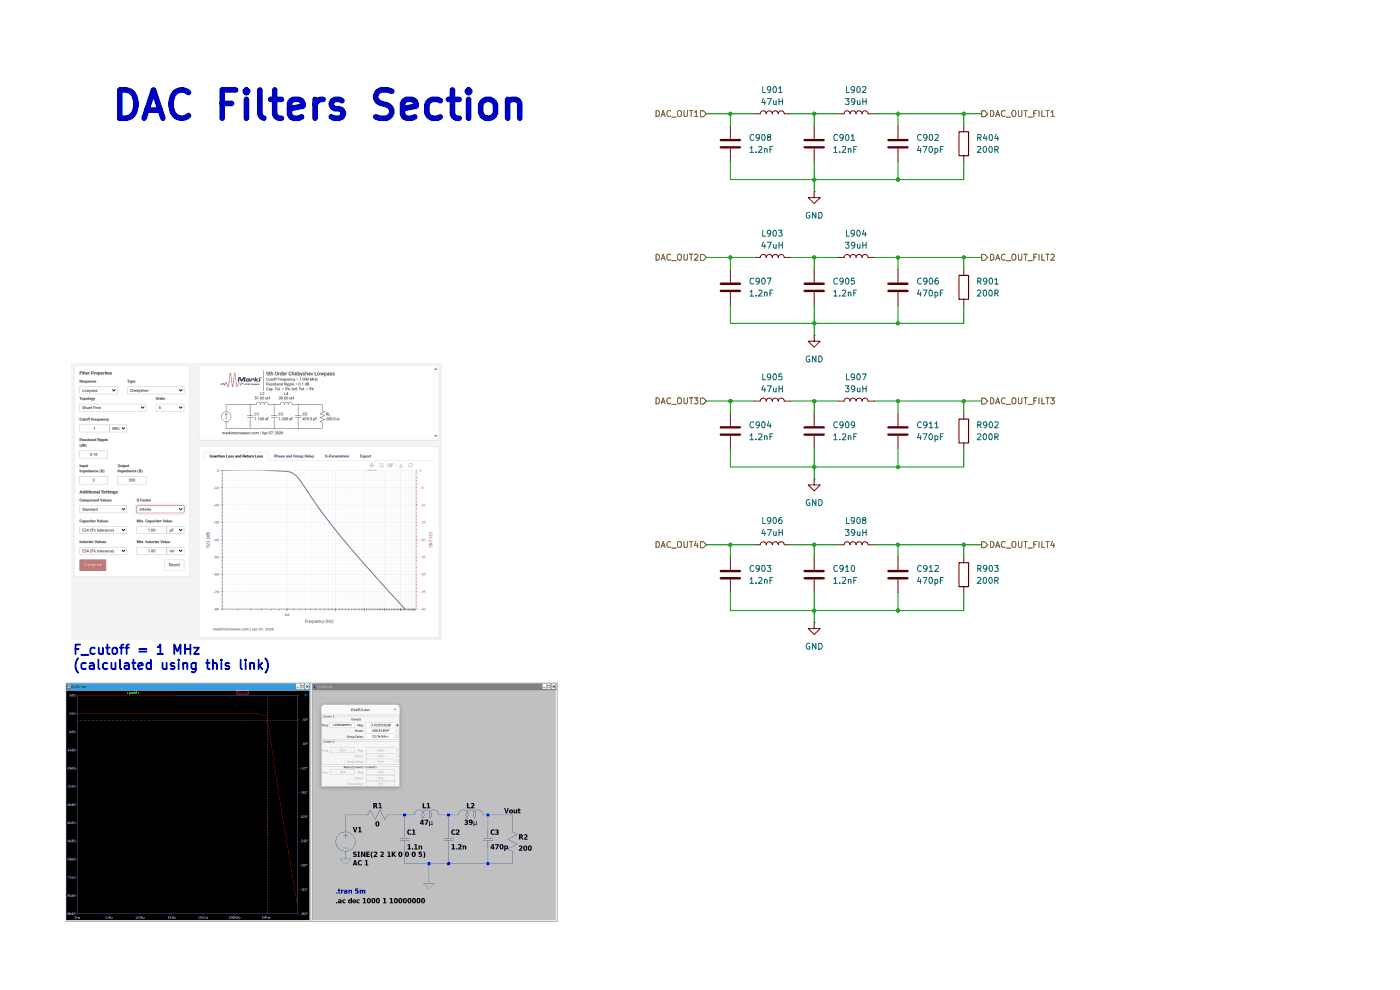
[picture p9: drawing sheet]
(kicad_sch
 (version 20250114)
 (generator "eeschema")
 (generator_version "9.0")
 (paper "A4")
 (title_block
  (company "Elnady Electronics"))
 (lib_symbols
  (symbol "Device:C"
   (pin_numbers (hide yes))
   (pin_names
    (offset 0.254)) (exclude_from_sim no) (in_bom yes) (on_board yes)
   (property "Reference" "C" (at 0.635 2.54 0) (effects (font (size 1.27 1.27)) (justify left)))
   (property "Value" "C" (at 0.635 -2.54 0) (effects (font (size 1.27 1.27)) (justify left)))
   (property "Footprint" "" (at 0.9652 -3.81 0) (effects (font (size 1.27 1.27)) (hide yes)))
   (property "Datasheet" "~" (at 0 0 0) (effects (font (size 1.27 1.27)) (hide yes)))
   (property "Description" "Unpolarized capacitor" (at 0 0 0) (effects (font (size 1.27 1.27)) (hide yes)))
   (symbol "C_0_1"
    (polyline (pts (xy -2.032 0.762) (xy 2.032 0.762)) (stroke (width 0.508) (type default)) (fill (type none)))
    (polyline (pts (xy -2.032 -0.762) (xy 2.032 -0.762)) (stroke (width 0.508) (type default)) (fill (type none))))
   (symbol "C_1_1"
    (pin passive line (at 0 3.81 270) (length 2.794) (name "~" (effects (font (size 1.27 1.27)))) (number "1" (effects (font (size 1.27 1.27)))))
    (pin passive line (at 0 -3.81 90) (length 2.794) (name "~" (effects (font (size 1.27 1.27)))) (number "2" (effects (font (size 1.27 1.27))))))
   (embedded_fonts no))
  (symbol "Device:L"
   (pin_numbers (hide yes))
   (pin_names
    (offset 1.016) (hide yes)) (exclude_from_sim no) (in_bom yes) (on_board yes)
   (property "Reference" "L" (at -1.27 0 90) (effects (font (size 1.27 1.27))))
   (property "Value" "L" (at 1.905 0 90) (effects (font (size 1.27 1.27))))
   (property "Footprint" "" (at 0 0 0) (effects (font (size 1.27 1.27)) (hide yes)))
   (property "Datasheet" "~" (at 0 0 0) (effects (font (size 1.27 1.27)) (hide yes)))
   (property "Description" "Inductor" (at 0 0 0) (effects (font (size 1.27 1.27)) (hide yes)))
   (symbol "L_0_1"
    (arc (start 0 2.54) (mid 0.6323 1.905) (end 0 1.27) (stroke (width 0) (type default)) (fill (type none)))
    (arc (start 0 1.27) (mid 0.6323 0.635) (end 0 0) (stroke (width 0) (type default)) (fill (type none)))
    (arc (start 0 0) (mid 0.6323 -0.635) (end 0 -1.27) (stroke (width 0) (type default)) (fill (type none)))
    (arc (start 0 -1.27) (mid 0.6323 -1.905) (end 0 -2.54) (stroke (width 0) (type default)) (fill (type none))))
   (symbol "L_1_1"
    (pin passive line (at 0 3.81 270) (length 1.27) (name "1" (effects (font (size 1.27 1.27)))) (number "1" (effects (font (size 1.27 1.27)))))
    (pin passive line (at 0 -3.81 90) (length 1.27) (name "2" (effects (font (size 1.27 1.27)))) (number "2" (effects (font (size 1.27 1.27))))))
   (embedded_fonts no))
  (symbol "Device:R"
   (pin_numbers (hide yes))
   (pin_names
    (offset 0)) (exclude_from_sim no) (in_bom yes) (on_board yes)
   (property "Reference" "R" (at 2.032 0 90) (effects (font (size 1.27 1.27))))
   (property "Value" "R" (at 0 0 90) (effects (font (size 1.27 1.27))))
   (property "Footprint" "" (at -1.778 0 90) (effects (font (size 1.27 1.27)) (hide yes)))
   (property "Datasheet" "~" (at 0 0 0) (effects (font (size 1.27 1.27)) (hide yes)))
   (property "Description" "Resistor" (at 0 0 0) (effects (font (size 1.27 1.27)) (hide yes)))
   (symbol "R_0_1"
    (rectangle (start -1.016 -2.54) (end 1.016 2.54) (stroke (width 0.254) (type default)) (fill (type none))))
   (symbol "R_1_1"
    (pin passive line (at 0 3.81 270) (length 1.27) (name "~" (effects (font (size 1.27 1.27)))) (number "1" (effects (font (size 1.27 1.27)))))
    (pin passive line (at 0 -3.81 90) (length 1.27) (name "~" (effects (font (size 1.27 1.27)))) (number "2" (effects (font (size 1.27 1.27))))))
   (embedded_fonts no))
  (symbol "power:GND"
   (power)
   (pin_numbers (hide yes))
   (pin_names
    (offset 0) (hide yes)) (exclude_from_sim no) (in_bom yes) (on_board yes)
   (property "Reference" "#PWR" (at 0 -6.35 0) (effects (font (size 1.27 1.27)) (hide yes)))
   (property "Value" "GND" (at 0 -3.81 0) (effects (font (size 1.27 1.27))))
   (property "Footprint" "" (at 0 0 0) (effects (font (size 1.27 1.27)) (hide yes)))
   (property "Datasheet" "" (at 0 0 0) (effects (font (size 1.27 1.27)) (hide yes)))
   (property "Description" "Power symbol creates a global label with name \"GND\" , ground" (at 0 0 0) (effects (font (size 1.27 1.27)) (hide yes)))
   (symbol "GND_0_1"
    (polyline (pts (xy 0 0) (xy 0 -1.27) (xy 1.27 -1.27) (xy 0 -2.54) (xy -1.27 -1.27) (xy 0 -1.27)) (stroke (width 0) (type default)) (fill (type none))))
   (symbol "GND_1_1"
    (pin power_in line (at 0 0 270) (length 0) (name "~" (effects (font (size 1.27 1.27)))) (number "1" (effects (font (size 1.27 1.27))))))
   (embedded_fonts no)))
 (text "F_cutoff = 1 MHz\n(calculated using this link)"
  (exclude_from_sim no)
  (at 15.24 139.7 0)
  (effects (font (size 2 2) (thickness 0.4)
    (bold yes)) (justify left)
   (href "https://markimicrowave.com/technical-resources/tools/lc-filter-design-tool/")))
 (text "DAC Filters Section"
  (exclude_from_sim no)
  (at 67.818 22.606 0)
  (effects (font (size 6 6) (thickness 1.2)
    (bold yes))))
 (junction
  (at 204.47 24.13)
  (diameter 0)
  (color 0 0 0 0))
 (junction
  (at 190.5 38.1)
  (diameter 0)
  (color 0 0 0 0))
 (junction
  (at 190.5 68.58)
  (diameter 0)
  (color 0 0 0 0))
 (junction
  (at 172.72 24.13)
  (diameter 0)
  (color 0 0 0 0))
 (junction
  (at 172.72 99.06)
  (diameter 0)
  (color 0 0 0 0))
 (junction
  (at 204.47 115.57)
  (diameter 0)
  (color 0 0 0 0))
 (junction
  (at 172.72 38.1)
  (diameter 0)
  (color 0 0 0 0))
 (junction
  (at 154.94 24.13)
  (diameter 0)
  (color 0 0 0 0))
 (junction
  (at 190.5 85.09)
  (diameter 0)
  (color 0 0 0 0))
 (junction
  (at 154.94 85.09)
  (diameter 0)
  (color 0 0 0 0))
 (junction
  (at 172.72 85.09)
  (diameter 0)
  (color 0 0 0 0))
 (junction
  (at 204.47 54.61)
  (diameter 0)
  (color 0 0 0 0))
 (junction
  (at 154.94 115.57)
  (diameter 0)
  (color 0 0 0 0))
 (junction
  (at 154.94 54.61)
  (diameter 0)
  (color 0 0 0 0))
 (junction
  (at 172.72 129.54)
  (diameter 0)
  (color 0 0 0 0))
 (junction
  (at 190.5 54.61)
  (diameter 0)
  (color 0 0 0 0))
 (junction
  (at 172.72 68.58)
  (diameter 0)
  (color 0 0 0 0))
 (junction
  (at 190.5 129.54)
  (diameter 0)
  (color 0 0 0 0))
 (junction
  (at 190.5 99.06)
  (diameter 0)
  (color 0 0 0 0))
 (junction
  (at 190.5 115.57)
  (diameter 0)
  (color 0 0 0 0))
 (junction
  (at 190.5 24.13)
  (diameter 0)
  (color 0 0 0 0))
 (junction
  (at 172.72 54.61)
  (diameter 0)
  (color 0 0 0 0))
 (junction
  (at 172.72 115.57)
  (diameter 0)
  (color 0 0 0 0))
 (junction
  (at 204.47 85.09)
  (diameter 0)
  (color 0 0 0 0))
 (wire
  (pts (xy 190.5 115.57) (xy 190.5 118.11))
  (stroke (width 0) (type default)))
 (wire
  (pts (xy 190.5 38.1) (xy 204.47 38.1))
  (stroke (width 0) (type default)))
 (wire
  (pts (xy 172.72 129.54) (xy 190.5 129.54))
  (stroke (width 0) (type default)))
 (wire
  (pts (xy 149.86 115.57) (xy 154.94 115.57))
  (stroke (width 0) (type default)))
 (wire
  (pts (xy 204.47 85.09) (xy 208.28 85.09))
  (stroke (width 0) (type default)))
 (wire
  (pts (xy 204.47 85.09) (xy 204.47 87.63))
  (stroke (width 0) (type default)))
 (wire
  (pts (xy 154.94 99.06) (xy 172.72 99.06))
  (stroke (width 0) (type default)))
 (wire
  (pts (xy 154.94 95.25) (xy 154.94 99.06))
  (stroke (width 0) (type default)))
 (wire
  (pts (xy 190.5 129.54) (xy 204.47 129.54))
  (stroke (width 0) (type default)))
 (wire
  (pts (xy 172.72 99.06) (xy 190.5 99.06))
  (stroke (width 0) (type default)))
 (wire
  (pts (xy 172.72 68.58) (xy 172.72 71.12))
  (stroke (width 0) (type default)))
 (wire
  (pts (xy 190.5 34.29) (xy 190.5 38.1))
  (stroke (width 0) (type default)))
 (wire
  (pts (xy 154.94 115.57) (xy 160.02 115.57))
  (stroke (width 0) (type default)))
 (wire
  (pts (xy 154.94 64.77) (xy 154.94 68.58))
  (stroke (width 0) (type default)))
 (wire
  (pts (xy 154.94 24.13) (xy 160.02 24.13))
  (stroke (width 0) (type default)))
 (wire
  (pts (xy 154.94 118.11) (xy 154.94 115.57))
  (stroke (width 0) (type default)))
 (wire
  (pts (xy 172.72 38.1) (xy 172.72 40.64))
  (stroke (width 0) (type default)))
 (wire
  (pts (xy 185.42 85.09) (xy 190.5 85.09))
  (stroke (width 0) (type default)))
 (wire
  (pts (xy 204.47 24.13) (xy 204.47 26.67))
  (stroke (width 0) (type default)))
 (wire
  (pts (xy 167.64 85.09) (xy 172.72 85.09))
  (stroke (width 0) (type default)))
 (wire
  (pts (xy 172.72 95.25) (xy 172.72 99.06))
  (stroke (width 0) (type default)))
 (wire
  (pts (xy 190.5 24.13) (xy 190.5 26.67))
  (stroke (width 0) (type default)))
 (wire
  (pts (xy 172.72 24.13) (xy 172.72 26.67))
  (stroke (width 0) (type default)))
 (wire
  (pts (xy 190.5 54.61) (xy 204.47 54.61))
  (stroke (width 0) (type default)))
 (wire
  (pts (xy 154.94 125.73) (xy 154.94 129.54))
  (stroke (width 0) (type default)))
 (wire
  (pts (xy 185.42 24.13) (xy 190.5 24.13))
  (stroke (width 0) (type default)))
 (wire
  (pts (xy 204.47 99.06) (xy 204.47 95.25))
  (stroke (width 0) (type default)))
 (wire
  (pts (xy 204.47 24.13) (xy 208.28 24.13))
  (stroke (width 0) (type default)))
 (wire
  (pts (xy 172.72 54.61) (xy 172.72 57.15))
  (stroke (width 0) (type default)))
 (wire
  (pts (xy 172.72 54.61) (xy 177.8 54.61))
  (stroke (width 0) (type default)))
 (wire
  (pts (xy 149.86 54.61) (xy 154.94 54.61))
  (stroke (width 0) (type default)))
 (wire
  (pts (xy 154.94 68.58) (xy 172.72 68.58))
  (stroke (width 0) (type default)))
 (wire
  (pts (xy 172.72 129.54) (xy 172.72 132.08))
  (stroke (width 0) (type default)))
 (wire
  (pts (xy 154.94 38.1) (xy 172.72 38.1))
  (stroke (width 0) (type default)))
 (wire
  (pts (xy 190.5 68.58) (xy 204.47 68.58))
  (stroke (width 0) (type default)))
 (wire
  (pts (xy 172.72 125.73) (xy 172.72 129.54))
  (stroke (width 0) (type default)))
 (wire
  (pts (xy 172.72 115.57) (xy 177.8 115.57))
  (stroke (width 0) (type default)))
 (wire
  (pts (xy 190.5 99.06) (xy 204.47 99.06))
  (stroke (width 0) (type default)))
 (wire
  (pts (xy 172.72 68.58) (xy 190.5 68.58))
  (stroke (width 0) (type default)))
 (wire
  (pts (xy 204.47 54.61) (xy 204.47 57.15))
  (stroke (width 0) (type default)))
 (wire
  (pts (xy 167.64 54.61) (xy 172.72 54.61))
  (stroke (width 0) (type default)))
 (wire
  (pts (xy 172.72 64.77) (xy 172.72 68.58))
  (stroke (width 0) (type default)))
 (wire
  (pts (xy 204.47 115.57) (xy 208.28 115.57))
  (stroke (width 0) (type default)))
 (wire
  (pts (xy 154.94 85.09) (xy 160.02 85.09))
  (stroke (width 0) (type default)))
 (wire
  (pts (xy 204.47 38.1) (xy 204.47 34.29))
  (stroke (width 0) (type default)))
 (wire
  (pts (xy 172.72 24.13) (xy 177.8 24.13))
  (stroke (width 0) (type default)))
 (wire
  (pts (xy 190.5 85.09) (xy 190.5 87.63))
  (stroke (width 0) (type default)))
 (wire
  (pts (xy 190.5 85.09) (xy 204.47 85.09))
  (stroke (width 0) (type default)))
 (wire
  (pts (xy 154.94 57.15) (xy 154.94 54.61))
  (stroke (width 0) (type default)))
 (wire
  (pts (xy 190.5 95.25) (xy 190.5 99.06))
  (stroke (width 0) (type default)))
 (wire
  (pts (xy 167.64 24.13) (xy 172.72 24.13))
  (stroke (width 0) (type default)))
 (wire
  (pts (xy 154.94 129.54) (xy 172.72 129.54))
  (stroke (width 0) (type default)))
 (wire
  (pts (xy 172.72 85.09) (xy 172.72 87.63))
  (stroke (width 0) (type default)))
 (wire
  (pts (xy 190.5 64.77) (xy 190.5 68.58))
  (stroke (width 0) (type default)))
 (wire
  (pts (xy 185.42 54.61) (xy 190.5 54.61))
  (stroke (width 0) (type default)))
 (wire
  (pts (xy 154.94 87.63) (xy 154.94 85.09))
  (stroke (width 0) (type default)))
 (wire
  (pts (xy 204.47 129.54) (xy 204.47 125.73))
  (stroke (width 0) (type default)))
 (wire
  (pts (xy 204.47 68.58) (xy 204.47 64.77))
  (stroke (width 0) (type default)))
 (wire
  (pts (xy 172.72 99.06) (xy 172.72 101.6))
  (stroke (width 0) (type default)))
 (wire
  (pts (xy 167.64 115.57) (xy 172.72 115.57))
  (stroke (width 0) (type default)))
 (wire
  (pts (xy 172.72 85.09) (xy 177.8 85.09))
  (stroke (width 0) (type default)))
 (wire
  (pts (xy 154.94 34.29) (xy 154.94 38.1))
  (stroke (width 0) (type default)))
 (wire
  (pts (xy 149.86 24.13) (xy 154.94 24.13))
  (stroke (width 0) (type default)))
 (wire
  (pts (xy 154.94 26.67) (xy 154.94 24.13))
  (stroke (width 0) (type default)))
 (wire
  (pts (xy 190.5 24.13) (xy 204.47 24.13))
  (stroke (width 0) (type default)))
 (wire
  (pts (xy 172.72 38.1) (xy 190.5 38.1))
  (stroke (width 0) (type default)))
 (wire
  (pts (xy 149.86 85.09) (xy 154.94 85.09))
  (stroke (width 0) (type default)))
 (wire
  (pts (xy 185.42 115.57) (xy 190.5 115.57))
  (stroke (width 0) (type default)))
 (wire
  (pts (xy 204.47 115.57) (xy 204.47 118.11))
  (stroke (width 0) (type default)))
 (wire
  (pts (xy 154.94 54.61) (xy 160.02 54.61))
  (stroke (width 0) (type default)))
 (wire
  (pts (xy 172.72 34.29) (xy 172.72 38.1))
  (stroke (width 0) (type default)))
 (wire
  (pts (xy 190.5 54.61) (xy 190.5 57.15))
  (stroke (width 0) (type default)))
 (wire
  (pts (xy 172.72 115.57) (xy 172.72 118.11))
  (stroke (width 0) (type default)))
 (wire
  (pts (xy 204.47 54.61) (xy 208.28 54.61))
  (stroke (width 0) (type default)))
 (wire
  (pts (xy 190.5 125.73) (xy 190.5 129.54))
  (stroke (width 0) (type default)))
 (wire
  (pts (xy 190.5 115.57) (xy 204.47 115.57))
  (stroke (width 0) (type default)))
 (image
  (at 66.04 170.18)
  (scale 0.667201)
  (data))
 (image
  (at 54.356 106.426)
  (data))
 (hierarchical_label "DAC_OUT2"
  (shape input)
  (at 149.86 54.61 180)
  (effects (font (size 1.27 1.27)) (justify right)))
 (hierarchical_label "DAC_OUT_FILT3"
  (shape output)
  (at 208.28 85.09 0)
  (effects (font (size 1.27 1.27)) (justify left)))
 (hierarchical_label "DAC_OUT_FILT4"
  (shape output)
  (at 208.28 115.57 0)
  (effects (font (size 1.27 1.27)) (justify left)))
 (hierarchical_label "DAC_OUT_FILT1"
  (shape output)
  (at 208.28 24.13 0)
  (effects (font (size 1.27 1.27)) (justify left)))
 (hierarchical_label "DAC_OUT_FILT2"
  (shape output)
  (at 208.28 54.61 0)
  (effects (font (size 1.27 1.27)) (justify left)))
 (hierarchical_label "DAC_OUT4"
  (shape input)
  (at 149.86 115.57 180)
  (effects (font (size 1.27 1.27)) (justify right)))
 (hierarchical_label "DAC_OUT1"
  (shape input)
  (at 149.86 24.13 180)
  (effects (font (size 1.27 1.27)) (justify right)))
 (hierarchical_label "DAC_OUT3"
  (shape input)
  (at 149.86 85.09 180)
  (effects (font (size 1.27 1.27)) (justify right)))
 (symbol
  (lib_id "Device:C")
  (at 172.72 121.92 0)
  (unit 1)
  (exclude_from_sim no)
  (in_bom yes)
  (on_board yes)
  (dnp no)
  (property "Reference" "C910" (at 176.53 120.6499 0) (effects (font (size 1.27 1.27)) (justify left)))
  (property "Value" "1.2nF" (at 176.53 123.1899 0) (effects (font (size 1.27 1.27)) (justify left)))
  (property "Footprint" "Capacitor_SMD:C_0603_1608Metric" (at 173.6852 125.73 0) (effects (font (size 1.27 1.27)) (hide yes)))
  (property "Datasheet" "~" (at 172.72 121.92 0) (effects (font (size 1.27 1.27)) (hide yes)))
  (property "Description" "1.2nF 0603" (at 172.72 121.92 0) (effects (font (size 1.27 1.27)) (hide yes)))
  (property "MPN" "CGA0603X7R122K500JT" (at 172.72 121.92 0) (effects (font (size 1.27 1.27)) (hide yes)))
  (pin "2")
  (pin "1"))
 (symbol
  (lib_id "Device:C")
  (at 154.94 60.96 0)
  (unit 1)
  (exclude_from_sim no)
  (in_bom yes)
  (on_board yes)
  (dnp no)
  (property "Reference" "C907" (at 158.75 59.6899 0) (effects (font (size 1.27 1.27)) (justify left)))
  (property "Value" "1.2nF" (at 158.75 62.2299 0) (effects (font (size 1.27 1.27)) (justify left)))
  (property "Footprint" "Capacitor_SMD:C_0603_1608Metric" (at 155.9052 64.77 0) (effects (font (size 1.27 1.27)) (hide yes)))
  (property "Datasheet" "~" (at 154.94 60.96 0) (effects (font (size 1.27 1.27)) (hide yes)))
  (property "Description" "1.2nF 0603" (at 154.94 60.96 0) (effects (font (size 1.27 1.27)) (hide yes)))
  (property "MPN" "CGA0603X7R122K500JT" (at 154.94 60.96 0) (effects (font (size 1.27 1.27)) (hide yes)))
  (pin "2")
  (pin "1"))
 (symbol
  (lib_id "Device:L")
  (at 163.83 54.61 90)
  (unit 1)
  (exclude_from_sim no)
  (in_bom yes)
  (on_board yes)
  (dnp no)
  (fields_autoplaced yes)
  (property "Reference" "L903" (at 163.83 49.53 90) (effects (font (size 1.27 1.27))))
  (property "Value" "47uH" (at 163.83 52.07 90) (effects (font (size 1.27 1.27))))
  (property "Footprint" "Inductor_SMD:L_0603_1608Metric" (at 163.83 54.61 0) (effects (font (size 1.27 1.27)) (hide yes)))
  (property "Datasheet" "~" (at 163.83 54.61 0) (effects (font (size 1.27 1.27)) (hide yes)))
  (property "Description" "47uH 0603" (at 163.83 54.61 0) (effects (font (size 1.27 1.27)) (hide yes)))
  (property "MPN" "WI0603LD470KST-HF" (at 163.83 54.61 90) (effects (font (size 1.27 1.27)) (hide yes)))
  (pin "2")
  (pin "1"))
 (symbol
  (lib_id "Device:C")
  (at 154.94 121.92 0)
  (unit 1)
  (exclude_from_sim no)
  (in_bom yes)
  (on_board yes)
  (dnp no)
  (property "Reference" "C903" (at 158.75 120.6499 0) (effects (font (size 1.27 1.27)) (justify left)))
  (property "Value" "1.2nF" (at 158.75 123.1899 0) (effects (font (size 1.27 1.27)) (justify left)))
  (property "Footprint" "Capacitor_SMD:C_0603_1608Metric" (at 155.9052 125.73 0) (effects (font (size 1.27 1.27)) (hide yes)))
  (property "Datasheet" "~" (at 154.94 121.92 0) (effects (font (size 1.27 1.27)) (hide yes)))
  (property "Description" "1.2nF 0603" (at 154.94 121.92 0) (effects (font (size 1.27 1.27)) (hide yes)))
  (property "MPN" "CGA0603X7R122K500JT" (at 154.94 121.92 0) (effects (font (size 1.27 1.27)) (hide yes)))
  (pin "2")
  (pin "1"))
 (symbol
  (lib_id "Device:C")
  (at 190.5 121.92 0)
  (unit 1)
  (exclude_from_sim no)
  (in_bom yes)
  (on_board yes)
  (dnp no)
  (fields_autoplaced yes)
  (property "Reference" "C912" (at 194.31 120.6499 0) (effects (font (size 1.27 1.27)) (justify left)))
  (property "Value" "470pF" (at 194.31 123.1899 0) (effects (font (size 1.27 1.27)) (justify left)))
  (property "Footprint" "Capacitor_SMD:C_0603_1608Metric" (at 191.4652 125.73 0) (effects (font (size 1.27 1.27)) (hide yes)))
  (property "Datasheet" "~" (at 190.5 121.92 0) (effects (font (size 1.27 1.27)) (hide yes)))
  (property "Description" "470pF 0603" (at 190.5 121.92 0) (effects (font (size 1.27 1.27)) (hide yes)))
  (property "MPN" "FCC0603B471K500CT" (at 190.5 121.92 0) (effects (font (size 1.27 1.27)) (hide yes)))
  (pin "2")
  (pin "1"))
 (symbol
  (lib_id "Device:L")
  (at 181.61 24.13 90)
  (unit 1)
  (exclude_from_sim no)
  (in_bom yes)
  (on_board yes)
  (dnp no)
  (fields_autoplaced yes)
  (property "Reference" "L902" (at 181.61 19.05 90) (effects (font (size 1.27 1.27))))
  (property "Value" "39uH" (at 181.61 21.59 90) (effects (font (size 1.27 1.27))))
  (property "Footprint" "Inductor_SMD:L_0805_2012Metric" (at 181.61 24.13 0) (effects (font (size 1.27 1.27)) (hide yes)))
  (property "Datasheet" "~" (at 181.61 24.13 0) (effects (font (size 1.27 1.27)) (hide yes)))
  (property "Description" "39uH 0603" (at 181.61 24.13 0) (effects (font (size 1.27 1.27)) (hide yes)))
  (property "MPN" "MLI2012F-390KT" (at 181.61 24.13 90) (effects (font (size 1.27 1.27)) (hide yes)))
  (pin "2")
  (pin "1"))
 (symbol
  (lib_id "power:GND")
  (at 172.72 40.64 0)
  (unit 1)
  (exclude_from_sim no)
  (in_bom yes)
  (on_board yes)
  (dnp no)
  (fields_autoplaced yes)
  (property "Reference" "#PWR0901" (at 172.72 46.99 0) (effects (font (size 1.27 1.27)) (hide yes)))
  (property "Value" "GND" (at 172.72 45.72 0) (effects (font (size 1.27 1.27))))
  (property "Footprint" "" (at 172.72 40.64 0) (effects (font (size 1.27 1.27)) (hide yes)))
  (property "Datasheet" "" (at 172.72 40.64 0) (effects (font (size 1.27 1.27)) (hide yes)))
  (property "Description" "Power symbol creates a global label with name \"GND\" , ground" (at 172.72 40.64 0) (effects (font (size 1.27 1.27)) (hide yes)))
  (pin "1"))
 (symbol
  (lib_id "Device:L")
  (at 163.83 24.13 90)
  (unit 1)
  (exclude_from_sim no)
  (in_bom yes)
  (on_board yes)
  (dnp no)
  (fields_autoplaced yes)
  (property "Reference" "L901" (at 163.83 19.05 90) (effects (font (size 1.27 1.27))))
  (property "Value" "47uH" (at 163.83 21.59 90) (effects (font (size 1.27 1.27))))
  (property "Footprint" "Inductor_SMD:L_0603_1608Metric" (at 163.83 24.13 0) (effects (font (size 1.27 1.27)) (hide yes)))
  (property "Datasheet" "~" (at 163.83 24.13 0) (effects (font (size 1.27 1.27)) (hide yes)))
  (property "Description" "47uH 0603" (at 163.83 24.13 0) (effects (font (size 1.27 1.27)) (hide yes)))
  (property "MPN" "WI0603LD470KST-HF" (at 163.83 24.13 90) (effects (font (size 1.27 1.27)) (hide yes)))
  (pin "2")
  (pin "1"))
 (symbol
  (lib_id "Device:R")
  (at 204.47 91.44 180)
  (unit 1)
  (exclude_from_sim no)
  (in_bom yes)
  (on_board yes)
  (dnp no)
  (fields_autoplaced yes)
  (property "Reference" "R902" (at 207.01 90.1699 0) (effects (font (size 1.27 1.27)) (justify right)))
  (property "Value" "200R" (at 207.01 92.7099 0) (effects (font (size 1.27 1.27)) (justify right)))
  (property "Footprint" "Resistor_SMD:R_0603_1608Metric" (at 206.248 91.44 90) (effects (font (size 1.27 1.27)) (hide yes)))
  (property "Datasheet" "~" (at 204.47 91.44 0) (effects (font (size 1.27 1.27)) (hide yes)))
  (property "Description" "200R 0603" (at 204.47 91.44 0) (effects (font (size 1.27 1.27)) (hide yes)))
  (property "MPN" "PTFR0603B200RP9" (at 204.47 91.44 0) (effects (font (size 1.27 1.27)) (hide yes)))
  (pin "2")
  (pin "1"))
 (symbol
  (lib_id "Device:C")
  (at 154.94 91.44 0)
  (unit 1)
  (exclude_from_sim no)
  (in_bom yes)
  (on_board yes)
  (dnp no)
  (property "Reference" "C904" (at 158.75 90.1699 0) (effects (font (size 1.27 1.27)) (justify left)))
  (property "Value" "1.2nF" (at 158.75 92.7099 0) (effects (font (size 1.27 1.27)) (justify left)))
  (property "Footprint" "Capacitor_SMD:C_0603_1608Metric" (at 155.9052 95.25 0) (effects (font (size 1.27 1.27)) (hide yes)))
  (property "Datasheet" "~" (at 154.94 91.44 0) (effects (font (size 1.27 1.27)) (hide yes)))
  (property "Description" "1.2nF 0603" (at 154.94 91.44 0) (effects (font (size 1.27 1.27)) (hide yes)))
  (property "MPN" "CGA0603X7R122K500JT" (at 154.94 91.44 0) (effects (font (size 1.27 1.27)) (hide yes)))
  (pin "2")
  (pin "1"))
 (symbol
  (lib_id "Device:C")
  (at 190.5 30.48 0)
  (unit 1)
  (exclude_from_sim no)
  (in_bom yes)
  (on_board yes)
  (dnp no)
  (fields_autoplaced yes)
  (property "Reference" "C902" (at 194.31 29.2099 0) (effects (font (size 1.27 1.27)) (justify left)))
  (property "Value" "470pF" (at 194.31 31.7499 0) (effects (font (size 1.27 1.27)) (justify left)))
  (property "Footprint" "Capacitor_SMD:C_0603_1608Metric" (at 191.4652 34.29 0) (effects (font (size 1.27 1.27)) (hide yes)))
  (property "Datasheet" "~" (at 190.5 30.48 0) (effects (font (size 1.27 1.27)) (hide yes)))
  (property "Description" "470pF 0603" (at 190.5 30.48 0) (effects (font (size 1.27 1.27)) (hide yes)))
  (property "MPN" "FCC0603B471K500CT" (at 190.5 30.48 0) (effects (font (size 1.27 1.27)) (hide yes)))
  (pin "2")
  (pin "1"))
 (symbol
  (lib_id "Device:L")
  (at 163.83 85.09 90)
  (unit 1)
  (exclude_from_sim no)
  (in_bom yes)
  (on_board yes)
  (dnp no)
  (fields_autoplaced yes)
  (property "Reference" "L905" (at 163.83 80.01 90) (effects (font (size 1.27 1.27))))
  (property "Value" "47uH" (at 163.83 82.55 90) (effects (font (size 1.27 1.27))))
  (property "Footprint" "Inductor_SMD:L_0603_1608Metric" (at 163.83 85.09 0) (effects (font (size 1.27 1.27)) (hide yes)))
  (property "Datasheet" "~" (at 163.83 85.09 0) (effects (font (size 1.27 1.27)) (hide yes)))
  (property "Description" "47uH 0603" (at 163.83 85.09 0) (effects (font (size 1.27 1.27)) (hide yes)))
  (property "MPN" "WI0603LD470KST-HF" (at 163.83 85.09 90) (effects (font (size 1.27 1.27)) (hide yes)))
  (pin "2")
  (pin "1"))
 (symbol
  (lib_id "Device:L")
  (at 163.83 115.57 90)
  (unit 1)
  (exclude_from_sim no)
  (in_bom yes)
  (on_board yes)
  (dnp no)
  (fields_autoplaced yes)
  (property "Reference" "L906" (at 163.83 110.49 90) (effects (font (size 1.27 1.27))))
  (property "Value" "47uH" (at 163.83 113.03 90) (effects (font (size 1.27 1.27))))
  (property "Footprint" "Inductor_SMD:L_0603_1608Metric" (at 163.83 115.57 0) (effects (font (size 1.27 1.27)) (hide yes)))
  (property "Datasheet" "~" (at 163.83 115.57 0) (effects (font (size 1.27 1.27)) (hide yes)))
  (property "Description" "47uH 0603" (at 163.83 115.57 0) (effects (font (size 1.27 1.27)) (hide yes)))
  (property "MPN" "WI0603LD470KST-HF" (at 163.83 115.57 90) (effects (font (size 1.27 1.27)) (hide yes)))
  (pin "2")
  (pin "1"))
 (symbol
  (lib_id "Device:C")
  (at 190.5 60.96 0)
  (unit 1)
  (exclude_from_sim no)
  (in_bom yes)
  (on_board yes)
  (dnp no)
  (fields_autoplaced yes)
  (property "Reference" "C906" (at 194.31 59.6899 0) (effects (font (size 1.27 1.27)) (justify left)))
  (property "Value" "470pF" (at 194.31 62.2299 0) (effects (font (size 1.27 1.27)) (justify left)))
  (property "Footprint" "Capacitor_SMD:C_0603_1608Metric" (at 191.4652 64.77 0) (effects (font (size 1.27 1.27)) (hide yes)))
  (property "Datasheet" "~" (at 190.5 60.96 0) (effects (font (size 1.27 1.27)) (hide yes)))
  (property "Description" "470pF 0603" (at 190.5 60.96 0) (effects (font (size 1.27 1.27)) (hide yes)))
  (property "MPN" "FCC0603B471K500CT" (at 190.5 60.96 0) (effects (font (size 1.27 1.27)) (hide yes)))
  (pin "2")
  (pin "1"))
 (symbol
  (lib_id "power:GND")
  (at 172.72 71.12 0)
  (unit 1)
  (exclude_from_sim no)
  (in_bom yes)
  (on_board yes)
  (dnp no)
  (fields_autoplaced yes)
  (property "Reference" "#PWR0902" (at 172.72 77.47 0) (effects (font (size 1.27 1.27)) (hide yes)))
  (property "Value" "GND" (at 172.72 76.2 0) (effects (font (size 1.27 1.27))))
  (property "Footprint" "" (at 172.72 71.12 0) (effects (font (size 1.27 1.27)) (hide yes)))
  (property "Datasheet" "" (at 172.72 71.12 0) (effects (font (size 1.27 1.27)) (hide yes)))
  (property "Description" "Power symbol creates a global label with name \"GND\" , ground" (at 172.72 71.12 0) (effects (font (size 1.27 1.27)) (hide yes)))
  (pin "1"))
 (symbol
  (lib_id "Device:C")
  (at 154.94 30.48 0)
  (unit 1)
  (exclude_from_sim no)
  (in_bom yes)
  (on_board yes)
  (dnp no)
  (property "Reference" "C908" (at 158.75 29.2099 0) (effects (font (size 1.27 1.27)) (justify left)))
  (property "Value" "1.2nF" (at 158.75 31.7499 0) (effects (font (size 1.27 1.27)) (justify left)))
  (property "Footprint" "Capacitor_SMD:C_0603_1608Metric" (at 155.9052 34.29 0) (effects (font (size 1.27 1.27)) (hide yes)))
  (property "Datasheet" "~" (at 154.94 30.48 0) (effects (font (size 1.27 1.27)) (hide yes)))
  (property "Description" "1.2nF 0603" (at 154.94 30.48 0) (effects (font (size 1.27 1.27)) (hide yes)))
  (property "MPN" "CGA0603X7R122K500JT" (at 154.94 30.48 0) (effects (font (size 1.27 1.27)) (hide yes)))
  (pin "2")
  (pin "1"))
 (symbol
  (lib_id "Device:L")
  (at 181.61 54.61 90)
  (unit 1)
  (exclude_from_sim no)
  (in_bom yes)
  (on_board yes)
  (dnp no)
  (fields_autoplaced yes)
  (property "Reference" "L904" (at 181.61 49.53 90) (effects (font (size 1.27 1.27))))
  (property "Value" "39uH" (at 181.61 52.07 90) (effects (font (size 1.27 1.27))))
  (property "Footprint" "Inductor_SMD:L_0805_2012Metric" (at 181.61 54.61 0) (effects (font (size 1.27 1.27)) (hide yes)))
  (property "Datasheet" "~" (at 181.61 54.61 0) (effects (font (size 1.27 1.27)) (hide yes)))
  (property "Description" "39uH 0603" (at 181.61 54.61 0) (effects (font (size 1.27 1.27)) (hide yes)))
  (property "MPN" "MLI2012F-390KT" (at 181.61 54.61 90) (effects (font (size 1.27 1.27)) (hide yes)))
  (pin "2")
  (pin "1"))
 (symbol
  (lib_id "Device:R")
  (at 204.47 121.92 180)
  (unit 1)
  (exclude_from_sim no)
  (in_bom yes)
  (on_board yes)
  (dnp no)
  (fields_autoplaced yes)
  (property "Reference" "R903" (at 207.01 120.6499 0) (effects (font (size 1.27 1.27)) (justify right)))
  (property "Value" "200R" (at 207.01 123.1899 0) (effects (font (size 1.27 1.27)) (justify right)))
  (property "Footprint" "Resistor_SMD:R_0603_1608Metric" (at 206.248 121.92 90) (effects (font (size 1.27 1.27)) (hide yes)))
  (property "Datasheet" "~" (at 204.47 121.92 0) (effects (font (size 1.27 1.27)) (hide yes)))
  (property "Description" "200R 0603" (at 204.47 121.92 0) (effects (font (size 1.27 1.27)) (hide yes)))
  (property "MPN" "PTFR0603B200RP9" (at 204.47 121.92 0) (effects (font (size 1.27 1.27)) (hide yes)))
  (pin "2")
  (pin "1"))
 (symbol
  (lib_id "Device:L")
  (at 181.61 115.57 90)
  (unit 1)
  (exclude_from_sim no)
  (in_bom yes)
  (on_board yes)
  (dnp no)
  (fields_autoplaced yes)
  (property "Reference" "L908" (at 181.61 110.49 90) (effects (font (size 1.27 1.27))))
  (property "Value" "39uH" (at 181.61 113.03 90) (effects (font (size 1.27 1.27))))
  (property "Footprint" "Inductor_SMD:L_0805_2012Metric" (at 181.61 115.57 0) (effects (font (size 1.27 1.27)) (hide yes)))
  (property "Datasheet" "~" (at 181.61 115.57 0) (effects (font (size 1.27 1.27)) (hide yes)))
  (property "Description" "39uH 0603" (at 181.61 115.57 0) (effects (font (size 1.27 1.27)) (hide yes)))
  (property "MPN" "MLI2012F-390KT" (at 181.61 115.57 90) (effects (font (size 1.27 1.27)) (hide yes)))
  (pin "2")
  (pin "1"))
 (symbol
  (lib_id "power:GND")
  (at 172.72 132.08 0)
  (unit 1)
  (exclude_from_sim no)
  (in_bom yes)
  (on_board yes)
  (dnp no)
  (fields_autoplaced yes)
  (property "Reference" "#PWR0904" (at 172.72 138.43 0) (effects (font (size 1.27 1.27)) (hide yes)))
  (property "Value" "GND" (at 172.72 137.16 0) (effects (font (size 1.27 1.27))))
  (property "Footprint" "" (at 172.72 132.08 0) (effects (font (size 1.27 1.27)) (hide yes)))
  (property "Datasheet" "" (at 172.72 132.08 0) (effects (font (size 1.27 1.27)) (hide yes)))
  (property "Description" "Power symbol creates a global label with name \"GND\" , ground" (at 172.72 132.08 0) (effects (font (size 1.27 1.27)) (hide yes)))
  (pin "1"))
 (symbol
  (lib_id "Device:L")
  (at 181.61 85.09 90)
  (unit 1)
  (exclude_from_sim no)
  (in_bom yes)
  (on_board yes)
  (dnp no)
  (fields_autoplaced yes)
  (property "Reference" "L907" (at 181.61 80.01 90) (effects (font (size 1.27 1.27))))
  (property "Value" "39uH" (at 181.61 82.55 90) (effects (font (size 1.27 1.27))))
  (property "Footprint" "Inductor_SMD:L_0805_2012Metric" (at 181.61 85.09 0) (effects (font (size 1.27 1.27)) (hide yes)))
  (property "Datasheet" "~" (at 181.61 85.09 0) (effects (font (size 1.27 1.27)) (hide yes)))
  (property "Description" "39uH 0603" (at 181.61 85.09 0) (effects (font (size 1.27 1.27)) (hide yes)))
  (property "MPN" "MLI2012F-390KT" (at 181.61 85.09 90) (effects (font (size 1.27 1.27)) (hide yes)))
  (pin "2")
  (pin "1"))
 (symbol
  (lib_id "Device:C")
  (at 172.72 91.44 0)
  (unit 1)
  (exclude_from_sim no)
  (in_bom yes)
  (on_board yes)
  (dnp no)
  (property "Reference" "C909" (at 176.53 90.1699 0) (effects (font (size 1.27 1.27)) (justify left)))
  (property "Value" "1.2nF" (at 176.53 92.7099 0) (effects (font (size 1.27 1.27)) (justify left)))
  (property "Footprint" "Capacitor_SMD:C_0603_1608Metric" (at 173.6852 95.25 0) (effects (font (size 1.27 1.27)) (hide yes)))
  (property "Datasheet" "~" (at 172.72 91.44 0) (effects (font (size 1.27 1.27)) (hide yes)))
  (property "Description" "1.2nF 0603" (at 172.72 91.44 0) (effects (font (size 1.27 1.27)) (hide yes)))
  (property "MPN" "CGA0603X7R122K500JT" (at 172.72 91.44 0) (effects (font (size 1.27 1.27)) (hide yes)))
  (pin "2")
  (pin "1"))
 (symbol
  (lib_id "Device:C")
  (at 172.72 30.48 0)
  (unit 1)
  (exclude_from_sim no)
  (in_bom yes)
  (on_board yes)
  (dnp no)
  (property "Reference" "C901" (at 176.53 29.2099 0) (effects (font (size 1.27 1.27)) (justify left)))
  (property "Value" "1.2nF" (at 176.53 31.7499 0) (effects (font (size 1.27 1.27)) (justify left)))
  (property "Footprint" "Capacitor_SMD:C_0603_1608Metric" (at 173.6852 34.29 0) (effects (font (size 1.27 1.27)) (hide yes)))
  (property "Datasheet" "~" (at 172.72 30.48 0) (effects (font (size 1.27 1.27)) (hide yes)))
  (property "Description" "1.2nF 0603" (at 172.72 30.48 0) (effects (font (size 1.27 1.27)) (hide yes)))
  (property "MPN" "CGA0603X7R122K500JT" (at 172.72 30.48 0) (effects (font (size 1.27 1.27)) (hide yes)))
  (pin "2")
  (pin "1"))
 (symbol
  (lib_id "Device:R")
  (at 204.47 30.48 180)
  (unit 1)
  (exclude_from_sim no)
  (in_bom yes)
  (on_board yes)
  (dnp no)
  (fields_autoplaced yes)
  (property "Reference" "R404" (at 207.01 29.2099 0) (effects (font (size 1.27 1.27)) (justify right)))
  (property "Value" "200R" (at 207.01 31.7499 0) (effects (font (size 1.27 1.27)) (justify right)))
  (property "Footprint" "Resistor_SMD:R_0603_1608Metric" (at 206.248 30.48 90) (effects (font (size 1.27 1.27)) (hide yes)))
  (property "Datasheet" "~" (at 204.47 30.48 0) (effects (font (size 1.27 1.27)) (hide yes)))
  (property "Description" "200R 0603" (at 204.47 30.48 0) (effects (font (size 1.27 1.27)) (hide yes)))
  (property "MPN" "PTFR0603B200RP9" (at 204.47 30.48 0) (effects (font (size 1.27 1.27)) (hide yes)))
  (pin "2")
  (pin "1"))
 (symbol
  (lib_id "power:GND")
  (at 172.72 101.6 0)
  (unit 1)
  (exclude_from_sim no)
  (in_bom yes)
  (on_board yes)
  (dnp no)
  (fields_autoplaced yes)
  (property "Reference" "#PWR0903" (at 172.72 107.95 0) (effects (font (size 1.27 1.27)) (hide yes)))
  (property "Value" "GND" (at 172.72 106.68 0) (effects (font (size 1.27 1.27))))
  (property "Footprint" "" (at 172.72 101.6 0) (effects (font (size 1.27 1.27)) (hide yes)))
  (property "Datasheet" "" (at 172.72 101.6 0) (effects (font (size 1.27 1.27)) (hide yes)))
  (property "Description" "Power symbol creates a global label with name \"GND\" , ground" (at 172.72 101.6 0) (effects (font (size 1.27 1.27)) (hide yes)))
  (pin "1"))
 (symbol
  (lib_id "Device:R")
  (at 204.47 60.96 180)
  (unit 1)
  (exclude_from_sim no)
  (in_bom yes)
  (on_board yes)
  (dnp no)
  (fields_autoplaced yes)
  (property "Reference" "R901" (at 207.01 59.6899 0) (effects (font (size 1.27 1.27)) (justify right)))
  (property "Value" "200R" (at 207.01 62.2299 0) (effects (font (size 1.27 1.27)) (justify right)))
  (property "Footprint" "Resistor_SMD:R_0603_1608Metric" (at 206.248 60.96 90) (effects (font (size 1.27 1.27)) (hide yes)))
  (property "Datasheet" "~" (at 204.47 60.96 0) (effects (font (size 1.27 1.27)) (hide yes)))
  (property "Description" "200R 0603" (at 204.47 60.96 0) (effects (font (size 1.27 1.27)) (hide yes)))
  (property "MPN" "PTFR0603B200RP9" (at 204.47 60.96 0) (effects (font (size 1.27 1.27)) (hide yes)))
  (pin "2")
  (pin "1"))
 (symbol
  (lib_id "Device:C")
  (at 190.5 91.44 0)
  (unit 1)
  (exclude_from_sim no)
  (in_bom yes)
  (on_board yes)
  (dnp no)
  (fields_autoplaced yes)
  (property "Reference" "C911" (at 194.31 90.1699 0) (effects (font (size 1.27 1.27)) (justify left)))
  (property "Value" "470pF" (at 194.31 92.7099 0) (effects (font (size 1.27 1.27)) (justify left)))
  (property "Footprint" "Capacitor_SMD:C_0603_1608Metric" (at 191.4652 95.25 0) (effects (font (size 1.27 1.27)) (hide yes)))
  (property "Datasheet" "~" (at 190.5 91.44 0) (effects (font (size 1.27 1.27)) (hide yes)))
  (property "Description" "470pF 0603" (at 190.5 91.44 0) (effects (font (size 1.27 1.27)) (hide yes)))
  (property "MPN" "FCC0603B471K500CT" (at 190.5 91.44 0) (effects (font (size 1.27 1.27)) (hide yes)))
  (pin "2")
  (pin "1"))
 (symbol
  (lib_id "Device:C")
  (at 172.72 60.96 0)
  (unit 1)
  (exclude_from_sim no)
  (in_bom yes)
  (on_board yes)
  (dnp no)
  (property "Reference" "C905" (at 176.53 59.6899 0) (effects (font (size 1.27 1.27)) (justify left)))
  (property "Value" "1.2nF" (at 176.53 62.2299 0) (effects (font (size 1.27 1.27)) (justify left)))
  (property "Footprint" "Capacitor_SMD:C_0603_1608Metric" (at 173.6852 64.77 0) (effects (font (size 1.27 1.27)) (hide yes)))
  (property "Datasheet" "~" (at 172.72 60.96 0) (effects (font (size 1.27 1.27)) (hide yes)))
  (property "Description" "1.2nF 0603" (at 172.72 60.96 0) (effects (font (size 1.27 1.27)) (hide yes)))
  (property "MPN" "CGA0603X7R122K500JT" (at 172.72 60.96 0) (effects (font (size 1.27 1.27)) (hide yes)))
  (pin "2")
  (pin "1")))
